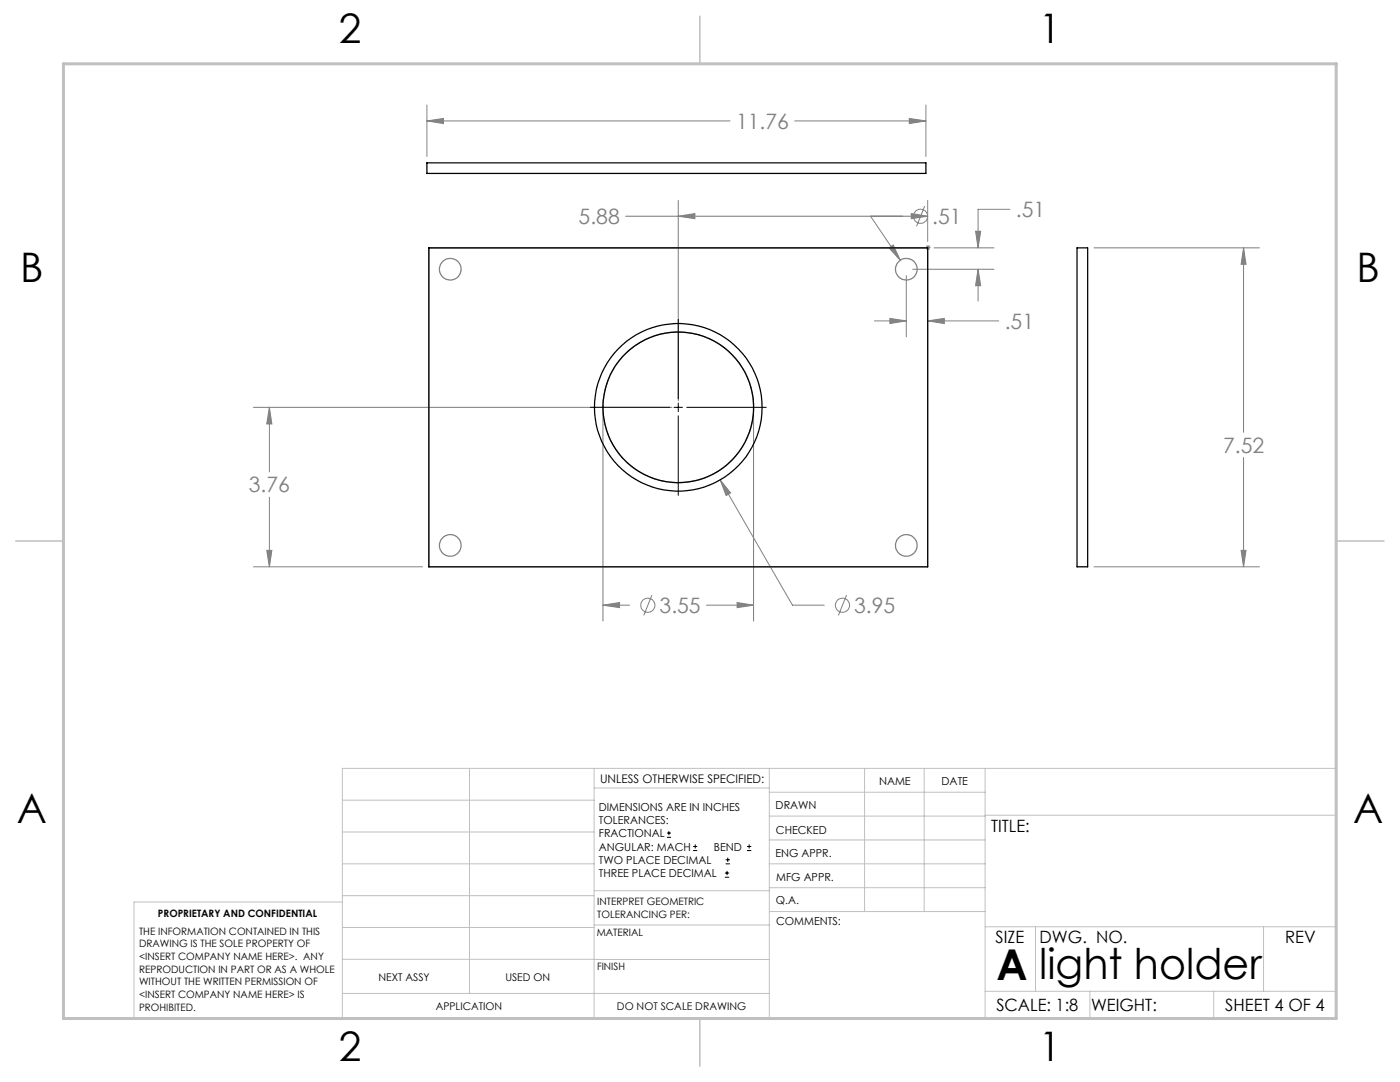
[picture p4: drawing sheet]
<svg xmlns="http://www.w3.org/2000/svg" width="279mm" height="216mm" viewBox="0 0 279 216" stroke-linecap="round" stroke-linejoin="round" font-family="sans-serif">
<g fill="none" stroke="#808080" stroke-width=".2">
<path d="M85.2 24.1l3.3-.5v1.1zM85.2 21v10.2M85.2 24.1h60.5M135.4 40v40M158.6 24.1h26.2M181.5 23.6l3.3 .5-3.3 .6zM184.8 21v10.2M185.1 40v8.2M124.8 43.1h60.3M135.4 43.1l3.3-.5v1zM173.7 43.1l6 8.8M177.4 49.5l.9-.6 1.4 3z"/>
<path d="M180.9 55v12.2M181.9 42.6l3.2 .5-3.2 .5zM182.1 53.7h16.3M184.5 41.1l-1.6 4.1M184.7 49.4h1M184.9 49l.7 .7M185.2 48.9v1M185.6 49l-.7 .7M186.4 49.5h12M194.7 46.1h1l-.5 3.4zM195.2 53.7l.5 3.3h-1zM195.2 53.7v6.4"/>
<path d="M201.5 41.8h-6.3v7.7M218.3 49.5h33.1M248.2 49.5l.5 3.2h-1zM248.2 49.5v36.8M174.5 64h6.4M177.6 63.5l3.3 .5-3.3 .6zM185.1 64l3.4-.5v1.1zM185.1 64h14.2M50.6 81.3h83.5M53.8 81.3l.5 3.3h-1.1zM53.8 81.3v12.9M53.8 99.2v13.9"/>
<path d="M120.3 82.6v41.3M143.7 95.7l2.1 2.7-.9 .5zM143.7 95.7l14.5 25.1h6.3M150.4 82.6v41.3M248.2 91.3v21.8M50.6 113.1h33.7M53.2 109.8h1.1l-.5 3.3zM130.1 118.7l-1.6 4.1M168.9 118.7l-1.6 4.1M218.3 113.1h33.1M247.7 109.8h1l-.5 3.3zM120.3 120.8l3.3-.6v1z"/>
<path d="M120.3 120.8h5.4M141 120.8h9.4M147.1 120.2l3.3 .6-3.3 .4z"/>
<circle cx="183.7" cy="43.2" r="1.41"/>
<circle cx="129.3" cy="120.8" r="1.41"/>
<circle cx="168.1" cy="120.8" r="1.41"/>
</g>
<g fill="none" stroke="#000" stroke-width=".2">
<path d="M135.4 63.7v15.9M117.8 81.3h15.9M134.5 81.3h1.7M135.4 80.4v1.7M135.4 83v15.8M137.1 81.3h15.8M133.1 167.1h.8M133.1 166.2h.8M133.5 165.8v.9M138.3 169.7h.8M138.3 168.9h.8M138.7 168.5v.8"/>
<path d="M144.7 175h.8M144.7 174.2h.8M144.8 172.4h.9M144.8 171.6h.9M145.1 173.8v.8M145.2 171.1v.9M149.1 169.7h.8M149.1 168.9h.8M149.5 168.5v.8"/>
</g>
<g fill="none" stroke="#808080" stroke-width=".25">
<path d="M85.6 49.5h99.5v63.6h-99.5z"/>
<circle cx="89.9" cy="53.7" r="2.16"/>
<circle cx="180.9" cy="53.7" r="2.16"/>
<circle cx="135.4" cy="81.3" r="15"/>
<circle cx="89.9" cy="108.8" r="2.15"/>
<circle cx="180.9" cy="108.8" r="2.15"/>
</g>
<g fill="none" stroke="#c0c0c0" stroke-width=".2">
<path d="M68.3 159.7h50.3M93.7 153.3v44.9M118.6 153.3v49.9M118.6 157.2h34.9M153.5 153.3v49.9M153.5 158.1h43.1M172.5 153.3v28.6M184.4 153.3v28.6M196.6 153.3v49.9M68.3 180h-41.6v23.2h240v-49.9h-198.4v49.9M68.3 178.7h50.3M68.3 172.4h50.3"/>
<path d="M68.3 166h50.3M118.6 177.7h35M153.5 167.6h43.1M153.5 162.8h43.1M153.5 172.4h43.1M153.5 177.1h43.1M196.6 162.7h70.1M68.3 198.2h85.2M68.3 191.4l85.2 .1M68.3 185.1h50.3M118.6 184.6h35M153.6 181.9h43"/>
<path d="M196.6 197.8h70.1M196.6 184.9h70.1M206.7 184.9v12.9M217.5 197.8v5.4M242.2 197.8v5.4M252.2 184.9v12.9"/>
</g>
<path d="M139.7 3.2v9.5M3.1 107.9h9.6M266.7 107.9h9.5M139.7 203.2v9.6" fill="none" stroke="#c0c0c0" stroke-width=".3"/>
<path d="M12.7 12.7h254v190.5h-254z" fill="none" stroke="#c0c0c0" stroke-width=".6"/>
<path d="M248.2 49.5l.5 3.2h-1zM247.7 109.8h1l-.5 3.3zM85.2 24.1l3.3-.5v1.1zM181.5 23.6l3.3 .5-3.3 .6zM143.7 95.7l1.2 3.2 .9-.5zM120.3 120.8l3.3-.6v1zM147.1 120.2l3.3 .6-3.3 .4zM177.4 49.5l2.3 2.4-1.4-3zM194.7 46.1h1l-.5 3.4zM195.2 53.7l.5 3.3h-1zM177.6 63.5l3.3 .5-3.3 .6zM185.1 64l3.4-.5v1.1zM135.4 43.1l3.3-.5v1zM181.9 42.6l3.2 .5-3.2 .5zM53.8 81.3l.5 3.3h-1.1zM53.2 109.8h1.1l-.5 3.3z" fill="#808080"/>
<g fill="none" stroke="#000" stroke-width=".25">
<path d="M85.2 32.5h99.6v2.1h-99.6zM85.6 49.5h99.5v63.6h-99.5zM214.9 49.5h2.2v63.6h-2.2z"/>
<circle cx="135.4" cy="81.3" r="16.7"/>
<circle cx="135.4" cy="81.3" r="15"/>
</g>
<g font-size="8.5">
<text x="198.9" y="195.5">A</text>
<text x="207.4" y="195.4">light holder</text>
</g>
<g font-size="8.1">
<text x="67.6" y="8.5">2</text>
<text x="207.3" y="8.5">1</text>
<text x="4" y="56.2">B</text>
<text x="270.7" y="56.2">B</text>
<text x="3.3" y="164.1">A</text>
<text x="270" y="164.1">A</text>
<text x="67.6" y="211.7">2</text>
<text x="207.3" y="211.7">1</text>
</g>
<g font-size="4.2" fill="#808080">
<text x="146.9" y="25.7">11.76</text>
<text x="115.5" y="44.7">5.88</text>
<text x="186.1" y="44.7">.51</text>
<text x="202.7" y="43.4">.51</text>
<text x="200.5" y="65.6">.51</text>
<text x="244.1" y="90.4">7.52</text>
<text x="49.7" y="98.3">3.76</text>
<text x="131.6" y="122.3">3.55</text>
<text x="170.5" y="122.3">3.95</text>
</g>
<g font-size="3.4">
<text x="197.8" y="166">TITLE:</text>
<text x="198.7" y="188.1">SIZE</text>
<text x="207.5" y="188.1">DWG. NO.</text>
<text x="256.5" y="188.2">REV</text>
<text x="198.8" y="201.7">SCALE: 1:8</text>
<text x="217.7" y="201.8">WEIGHT:</text>
<text x="244.5" y="201.7">SHEET 4 OF 4</text>
</g>
<text font-size="2.4" x="119.8" y="156.2">UNLESS OTHERWISE SPECIFIED:</text>
<g font-size="2.2">
<text x="119.5" y="161.8">DIMENSIONS ARE IN INCHES</text>
<text x="154.8" y="161.4">DRAWN</text>
<text x="175.4" y="156.6">NAME</text>
<text x="187.9" y="156.7">DATE</text>
<text x="119.5" y="164.4">TOLERANCES:</text>
<text x="119.5" y="167.1">FRACTIONAL</text>
<text x="154.9" y="166.3">CHECKED</text>
<text x="119.5" y="169.7">ANGULAR: MACH</text>
<text x="119.5" y="172.4">TWO PLACE DECIMAL</text>
<text x="142.5" y="169.7">BEND</text>
<text x="154.8" y="171">ENG APPR.</text>
<text x="119.5" y="175">THREE PLACE DECIMAL</text>
<text x="154.9" y="175.7">MFG APPR.</text>
<text x="154.9" y="180.4">Q.A.</text>
<text x="154.9" y="184.6">COMMENTS:</text>
</g>
<g font-size="2.1">
<text x="75.5" y="195.7">NEXT ASSY</text>
<text x="100.9" y="195.7">USED ON</text>
<text x="86.9" y="201.5">APPLICATION</text>
<text x="123.1" y="201.6">DO NOT SCALE DRAWING</text>
</g>
<g font-size="2">
<text x="31.5" y="182.9">PROPRIETARY AND CONFIDENTIAL</text>
<text x="119.2" y="180.6">INTERPRET GEOMETRIC</text>
<text x="119.2" y="183.1">TOLERANCING PER:</text>
<text x="27.8" y="186.5">THE INFORMATION CONTAINED IN THIS</text>
<text x="27.8" y="189">DRAWING IS THE SOLE PROPERTY OF</text>
<text x="27.8" y="191.6">&lt;INSERT COMPANY NAME HERE&gt;. ANY</text>
<text x="119.1" y="186.7">MATERIAL</text>
<text x="27.8" y="194.1">REPRODUCTION IN PART OR AS A WHOLE</text>
<text x="27.8" y="196.6">WITHOUT THE WRITTEN PERMISSION OF</text>
<text x="119.1" y="193.5">FINISH</text>
<text x="27.8" y="199.1">&lt;INSERT COMPANY NAME HERE&gt; IS</text>
<text x="27.8" y="201.7">PROHIBITED.</text>
</g>
</svg>
